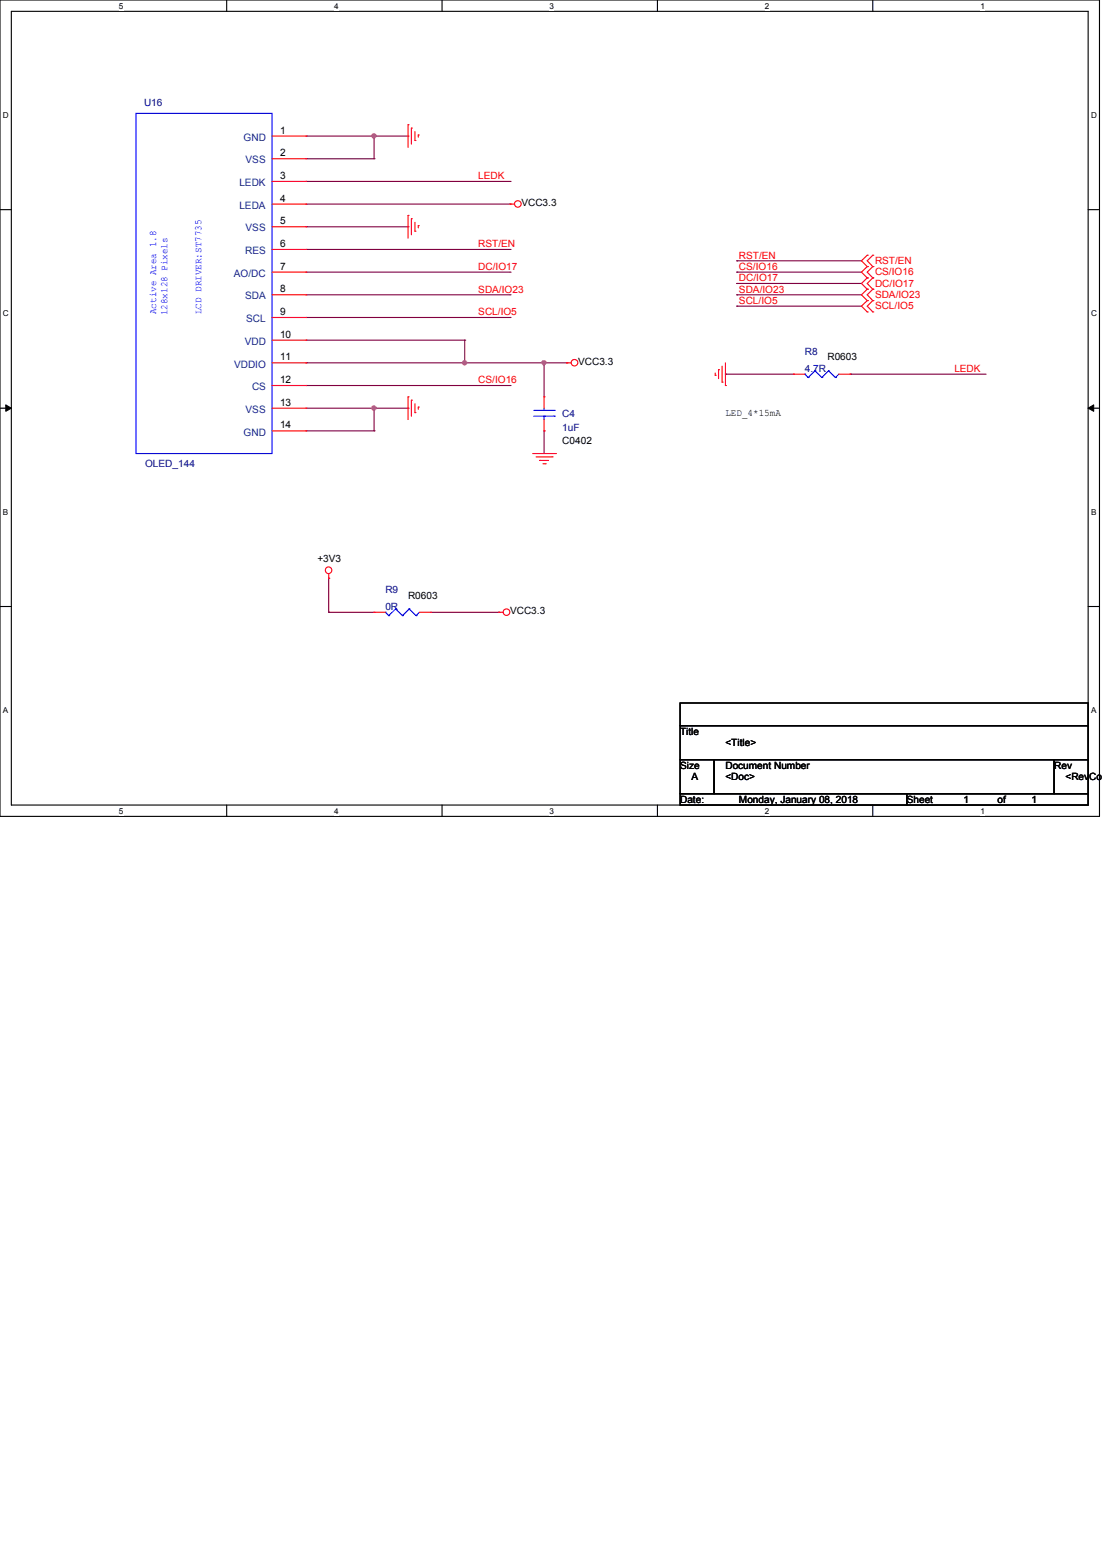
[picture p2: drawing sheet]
<svg xmlns="http://www.w3.org/2000/svg" width="210mm" height="297mm" viewBox="0 0 210 297" stroke-linecap="round" stroke-linejoin="round" font-family="sans-serif">
<path d="M0 0h209.4v155.4h-209.4zM2.2 2.2h205.1v151.1h-205.1z" fill="none" stroke="#000" stroke-width=".21"/>
<g fill="#fff">
<path d="M22.6 .3h.9v1.7h-.9z"/>
<path d="M22.6 153.5h.9v1.8h-.9z"/>
</g>
<path d="M43.2 0v2.2M43.2 153.3v2.1" fill="none" stroke="#000" stroke-width=".21"/>
<g fill="#fff">
<path d="M63.7 .3h.8v1.7h-.8z"/>
<path d="M63.7 153.5h.8v1.8h-.8z"/>
</g>
<path d="M84.2 0v2.2M84.2 153.3v2.1" fill="none" stroke="#000" stroke-width=".21"/>
<g fill="#fff">
<path d="M104.7 .3h.8v1.7h-.8z"/>
<path d="M104.7 153.5h.8v1.8h-.8z"/>
</g>
<path d="M125.2 0v2.2M125.2 153.3v2.1" fill="none" stroke="#000" stroke-width=".21"/>
<g fill="#fff">
<path d="M145.7 .3h.9v1.7h-.9z"/>
<path d="M145.7 153.5h.9v1.8h-.9z"/>
</g>
<path d="M166.2 0v2.2M166.2 153.3v2.1" fill="none" stroke="#000" stroke-width=".21"/>
<g fill="#fff">
<path d="M186.7 .3h.9v1.7h-.9z"/>
<path d="M186.7 153.5h.9v1.8h-.9z"/>
<path d="M.6 21h1.1v1.8h-1.1z"/>
<path d="M207.8 21h1.1v1.8h-1.1z"/>
<path d="M.6 58.8h1.1v1.7h-1.1z"/>
<path d="M207.8 58.8h1.1v1.7h-1.1z"/>
</g>
<path d="M0 39.9h2.2M207.3 39.9h2.1" fill="none" stroke="#000" stroke-width=".21"/>
<g fill="#fff">
<path d="M.6 96.6h1v1.7h-1z"/>
<path d="M207.8 96.6h1v1.7h-1z"/>
</g>
<path d="M0 77.7h2.2M207.3 77.7h2.1" fill="none" stroke="#000" stroke-width=".21"/>
<path d="M1.1 77.1l1.1 .6-1.1 .6zM207.3 77.7l1-.6v1.2z" fill="#000"/>
<path d="M1.1 77.1l1.1 .6-1.1 .6zM207.3 77.7l1-.6v1.2z" fill="none" stroke="#000" stroke-width=".19"/>
<g fill="#fff">
<path d="M.6 134.4h.9v1.7h-.9z"/>
<path d="M207.8 134.4h1v1.7h-1z"/>
</g>
<path d="M0 115.5h2.2M207.3 115.5h2.1" fill="none" stroke="#000" stroke-width=".21"/>
<g fill="none" stroke="#800040" stroke-width=".21">
<path d="M58.3 25.9h12.9M71.2 25.9h.1M140.3 58.3h.1M140.3 56.1h.1M140.3 54h.1M140.3 51.8h.1M140.3 49.7h.1M140.3 58.3h23.8M140.3 56.1h23.8M140.3 54h23.8M140.3 51.8h23.8M140.3 49.7h23.8"/>
<path d="M138.2 71.2h.1M138.2 71.2h12.9M161.9 71.2h.1M161.9 71.2h25.9"/>
</g>
<circle cx="71.2" cy="25.9" r=".4" fill="#f0f"/>
<circle cx="71.2" cy="25.9" r=".4" fill="none" stroke="#f0f" stroke-width=".21"/>
<g fill="none" stroke="#800040" stroke-width=".21">
<path d="M58.3 30.2h12.9M58.3 34.5h38.9M58.3 38.9h38.9M71.2 30.2h.1M71.2 25.9h.1M71.2 25.9v4.3M71.2 25.9h6.5M77.7 25.9h.1M97.2 34.5h.1M97.2 38.9h.1M58.3 43.2h19.4M58.3 47.5h38.9"/>
<path d="M58.3 51.8h38.9M58.3 56.1h38.9M77.7 43.2h.1M97.2 47.5h.1M97.2 51.8h.1M97.2 56.1h.1M58.3 69.1h.1M58.3 60.5h38.9M58.3 64.8h30.2M58.3 69.1h30.2M88.5 64.8h.1M88.5 69.1h.1"/>
<path d="M88.5 64.8v4.3M97.2 60.5h.1"/>
</g>
<circle cx="88.5" cy="69.1" r=".4" fill="#f0f"/>
<circle cx="88.5" cy="69.1" r=".4" fill="none" stroke="#f0f" stroke-width=".21"/>
<path d="M88.5 69.1h15.1M103.6 69.1h.1" fill="none" stroke="#800040" stroke-width=".21"/>
<circle cx="103.6" cy="69.1" r=".4" fill="#f0f"/>
<circle cx="103.6" cy="69.1" r=".4" fill="none" stroke="#f0f" stroke-width=".21"/>
<path d="M58.3 73.4h38.9M58.3 77.7h12.9M71.2 77.7h.1M97.2 73.4h.1M103.6 82h.1M103.6 82v4.4" fill="none" stroke="#800040" stroke-width=".21"/>
<circle cx="71.2" cy="77.7" r=".4" fill="#f0f"/>
<circle cx="71.2" cy="77.7" r=".4" fill="none" stroke="#f0f" stroke-width=".21"/>
<g fill="none" stroke="#800040" stroke-width=".21">
<path d="M71.2 77.7h.1M71.2 77.7v4.3M71.2 77.7h6.5M77.7 77.7h.1M103.6 69.1h.1M103.6 69.1v6.5M103.6 69.1h4.3M107.9 69.1h.1M58.3 82h12.9M71.2 82h.1M62.6 116.6h.1M62.6 110.1h.1"/>
<path d="M62.6 116.6h8.6M62.6 110.1v6.5M82 116.6h13M95 116.6h.1"/>
</g>
<g fill="none" stroke="#f00" stroke-width=".21">
<path d="M51.8 38.9h6.5M51.8 25.9h6.5M51.8 30.2h6.5M51.8 34.5h6.5M58.3 25.9h.1M58.3 30.2h.1M58.3 34.5h.1M58.3 38.9h.1M77.7 23.7h.1M77.7 23.7v4.4M78.4 24.4h.1M78.4 24.4v3"/>
<path d="M79 26.8h.1M79 25.1v1.7M79.7 25.7h.1M79.7 25.7v.4M97.2 38.9h.1M97.2 38.9h.8M51.8 43.2h6.5M51.8 47.5h6.5M51.8 51.8h6.5M51.8 56.1h6.5M58.3 43.2h.1M58.3 47.5h.1"/>
<path d="M58.3 51.8h.1M58.3 56.1h.1M77.7 41h.1M77.7 41v4.3M78.4 41.7h.1M78.4 41.7v3M79 44h.1M79 42.3v1.7M79.7 43h.1M79.7 43v.4M165.2 48.6h.1M165.2 50.8h.1"/>
<path d="M165.2 52.9h.1M165.2 55.1h.1M165.2 57.2h.1M165.2 59.4h.1M165.2 48.6l-1.1 1.1 1.1 1.1M165.2 50.8l-1.1 1 1.1 1.1M165.2 52.9l-1.1 1.1 1.1 1.1M165.2 55.1l-1.1 1 1.1 1.1M165.2 57.2l-1.1 1.1 1.1 1.1M166.2 50.8h.1M166.2 48.6h.1M166.2 52.9h.1"/>
<path d="M166.2 55.1h.1M166.2 57.2h.1M166.2 59.4h.1M166.2 48.6l-1 1.1 1 1.1M166.2 50.8l-1 1 1 1.1M166.2 52.9l-1 1.1 1 1.1M166.2 55.1l-1 1 1 1.1M166.2 57.2l-1 1.1 1 1.1M51.8 69.1h6.5M51.8 60.5h6.5M51.8 64.8h6.5M51.8 73.4h6.5"/>
<path d="M51.8 77.7h6.5M58.3 60.5h.1M58.3 64.8h.1M58.3 69.1h.1M58.3 73.4h.1M58.3 77.7h.1M77.7 75.6h.1M77.7 75.6v4.3M78.4 76.2h.1M78.4 76.2v3M79 78.6h.1M79 76.9v1.7"/>
<path d="M79.7 77.5h.1M79.7 77.5v.4M103.6 75.6h.1M103.6 75.6v2.1M103.6 79.9v2.1M107.9 69.1h.1M107.9 69.1h.9M136.2 71.5h.1M136.2 71v.5M136.9 70.4h.1M136.9 70.4v1.7M137.5 72.8h.1"/>
<path d="M137.5 69.7v3.1M138.2 73.4h.1M138.2 69.1v4.3M151.1 71.2h.1M151.1 71.2h2.2M159.8 71.2h2.1M161.9 71.2h.1M51.8 82h6.5M58.3 82h.1M101.5 86.4h4.3M102.1 87h3.1M102.8 87.7h.1"/>
<path d="M102.8 87.7h1.7M103.4 88.3h.4M103.6 82h.1M103.8 88.3h.1M105.2 87h.1M105.8 86.4h.1M62.6 110.1h.1M62.6 109.3v.8M71.2 116.6h.1M71.2 116.6h2.2M79.9 116.6h2.1M82 116.6h.1"/>
<path d="M95 116.6h.1M95 116.6h.8"/>
<circle cx="98.6" cy="38.8" r=".63"/>
<circle cx="109.4" cy="69.1" r=".63"/>
<circle cx="62.6" cy="108.6" r=".63"/>
<circle cx="96.5" cy="116.6" r=".63"/>
</g>
<path d="M129.5 133.9h77.8v4.3h-77.8zM129.5 138.2h77.8v6.5h-77.8zM129.5 144.7h6.5v6.4h-6.5zM129.5 151.1h43.2v2.2h-43.2zM136 144.7h64.8v6.4h-64.8zM172.7 151.1h34.6v2.2h-34.6zM200.8 144.7h6.5v6.4h-6.5z" fill="none" stroke="#000" stroke-width=".21"/>
<g fill="none" stroke="#00f" stroke-width=".21">
<path d="M25.9 21.6h25.9v64.8h-25.9zM101.7 79.2h3.9M101.7 78.1h3.9M103.6 78.1h.1M103.6 79.2h.1M103.6 77.7v.4M103.6 79.2v.7M105.6 79.2h.1M105.6 78.1h.1M153.3 71.2h.1M153.3 71.2l.6 .7M153.9 71.9h.1"/>
<path d="M155.2 70.6h.1M155.2 70.6l1.3 1.3M155.2 70.6l-1.3 1.3M156.5 71.9h.1M157.8 70.6h.1M157.8 70.6l1.3 1.3M157.8 70.6l-1.3 1.3M159.1 71.9h.1M159.8 71.2l-.7 .7M73.4 116.6h.1M73.4 116.6l.6 .6M74 117.2h.1"/>
<path d="M75.4 116h.1M75.4 116l1.3 1.2M75.4 116l-1.4 1.2M76.7 117.2h.1M77.9 116h.1M77.9 116l1.3 1.2M77.9 116l-1.2 1.2M79.2 117.2h.1M79.9 116.6l-.7 .6"/>
</g>
<circle cx="71.2" cy="25.9" r=".4" fill="#f0f"/>
<circle cx="71.2" cy="25.9" r=".4" fill="none" stroke="#f0f" stroke-width=".21"/>
<circle cx="88.5" cy="69.1" r=".4" fill="#f0f"/>
<circle cx="88.5" cy="69.1" r=".4" fill="none" stroke="#f0f" stroke-width=".21"/>
<circle cx="103.6" cy="69.1" r=".4" fill="#f0f"/>
<circle cx="103.6" cy="69.1" r=".4" fill="none" stroke="#f0f" stroke-width=".21"/>
<circle cx="71.2" cy="77.7" r=".4" fill="#f0f"/>
<circle cx="71.2" cy="77.7" r=".4" fill="none" stroke="#f0f" stroke-width=".21"/>
<g font-size="1.9" fill="#000080">
<text x="27.4" y="20.3">U16</text>
<text x="153.3" y="67.6">R8</text>
<text x="153.3" y="70.8">4.7R</text>
<text x="107.1" y="79.4">C4</text>
<text x="107.1" y="82">1uF</text>
<text x="27.6" y="88.9">OLED_144</text>
<text x="73.4" y="112.9">R9</text>
<text x="73.4" y="116.1">0R</text>
</g>
<g font-size="1.9" fill="#004080">
<text x="46.4" y="26.8">GND</text>
<text x="45.6" y="35.4">LEDK</text>
<text x="46.8" y="31.1">VSS</text>
<text x="45.6" y="39.8">LEDA</text>
<text x="46.8" y="44.1">VSS</text>
<text x="44.5" y="52.7">AO/DC</text>
<text x="46.7" y="48.4">RES</text>
<text x="46.7" y="57">SDA</text>
<text x="46.6" y="65.7">VDD</text>
<text x="46.9" y="61.3">SCL</text>
<text x="44.6" y="70">VDDIO</text>
<text x="48" y="74.3">CS</text>
<text x="46.4" y="82.9">GND</text>
<text x="46.8" y="78.6">VSS</text>
</g>
<g font-size="1.9">
<text x="53.3" y="25.4">1</text>
<text x="53.3" y="29.8">2</text>
<text x="53.3" y="34.1">3</text>
<text x="53.3" y="38.4">4</text>
<text x="99.3" y="39.2">VCC3.3</text>
<text x="53.3" y="42.7">5</text>
<text x="53.3" y="47">6</text>
<text x="53.3" y="51.4">7</text>
<text x="53.3" y="55.7">8</text>
<text x="53.3" y="60">9</text>
<text x="53.3" y="64.3">10</text>
<text x="53.3" y="68.6">11</text>
<text x="110.1" y="69.5">VCC3.3</text>
<text x="157.6" y="68.6">R0603</text>
<text x="53.3" y="72.9">12</text>
<text x="53.3" y="77.3">13</text>
<text x="53.3" y="81.6">14</text>
<text x="138.2" y="79.2">LED_4*15mA</text>
<text x="107.1" y="84.6">C0402</text>
<text x="60.5" y="107.1">+3V3</text>
<text x="77.7" y="114">R0603</text>
<text x="97.2" y="117">VCC3.3</text>
<text x="129.5" y="139.9">Title</text>
<text x="138.2" y="142">&lt;Title&gt;</text>
<text x="129.5" y="146.3">Size</text>
<text x="131.7" y="148.5">A</text>
<text x="138.2" y="146.3">Document Number</text>
<text x="138.2" y="148.5">&lt;Doc&gt;</text>
<text x="200.8" y="146.3">Rev</text>
<text x="202.9" y="148.5">&lt;RevCod</text>
<text x="129.5" y="152.8">Date:</text>
<text x="140.8" y="152.8">Monday, January 08, 2018</text>
<text x="172.7" y="152.8">Sheet</text>
<text x="183.5" y="152.8">1</text>
<text x="190" y="152.8">of</text>
<text x="196.5" y="152.8">1</text>
</g>
<g font-size="1.9" fill="#f00">
<text x="91.1" y="34.1">LEDK</text>
<text x="91.1" y="47.1">RST/EN</text>
<text x="91.1" y="51.4">DC/IO17</text>
<text x="140.8" y="53.6">DC/IO17</text>
<text x="140.8" y="51.4">CS/IO16</text>
<text x="140.8" y="49.2">RST/EN</text>
<text x="166.7" y="50.3">RST/EN</text>
<text x="166.7" y="52.5">CS/IO16</text>
<text x="91.1" y="55.7">SDA/IO23</text>
<text x="140.8" y="57.9">SCL/IO5</text>
<text x="140.8" y="55.7">SDA/IO23</text>
<text x="166.7" y="54.6">DC/IO17</text>
<text x="166.7" y="56.8">SDA/IO23</text>
<text x="166.7" y="58.9">SCL/IO5</text>
<text x="91.1" y="60">SCL/IO5</text>
<text x="181.8" y="70.8">LEDK</text>
<text x="91.1" y="73">CS/IO16</text>
</g>
<g font-size="1.9" fill="#00f">
<text x="29.7" y="59.8" transform="rotate(-90 29.7 59.8)">Active Area 1.8</text>
<text x="38.4" y="59.8" transform="rotate(-90 38.4 59.8)">LCD DRIVER:ST7735</text>
<text x="31.9" y="60" transform="rotate(-90 31.9 60)">128x128 Pixels</text>
</g>
<g font-size="1.6">
<text x="22.6" y="1.7">5</text>
<text x="63.7" y="1.7">4</text>
<text x="104.7" y="1.7">3</text>
<text x="145.7" y="1.7">2</text>
<text x="186.7" y="1.7">1</text>
<text x=".6" y="22.4">D</text>
<text x="207.8" y="22.4">D</text>
<text x=".6" y="60.2">C</text>
<text x="207.8" y="60.2">C</text>
<text x=".6" y="98">B</text>
<text x="207.8" y="98">B</text>
<text x=".6" y="135.8">A</text>
<text x="207.8" y="135.8">A</text>
<text x="22.6" y="154.9">5</text>
<text x="63.7" y="154.9">4</text>
<text x="104.7" y="154.9">3</text>
<text x="145.7" y="154.9">2</text>
<text x="186.7" y="154.9">1</text>
</g>
</svg>
